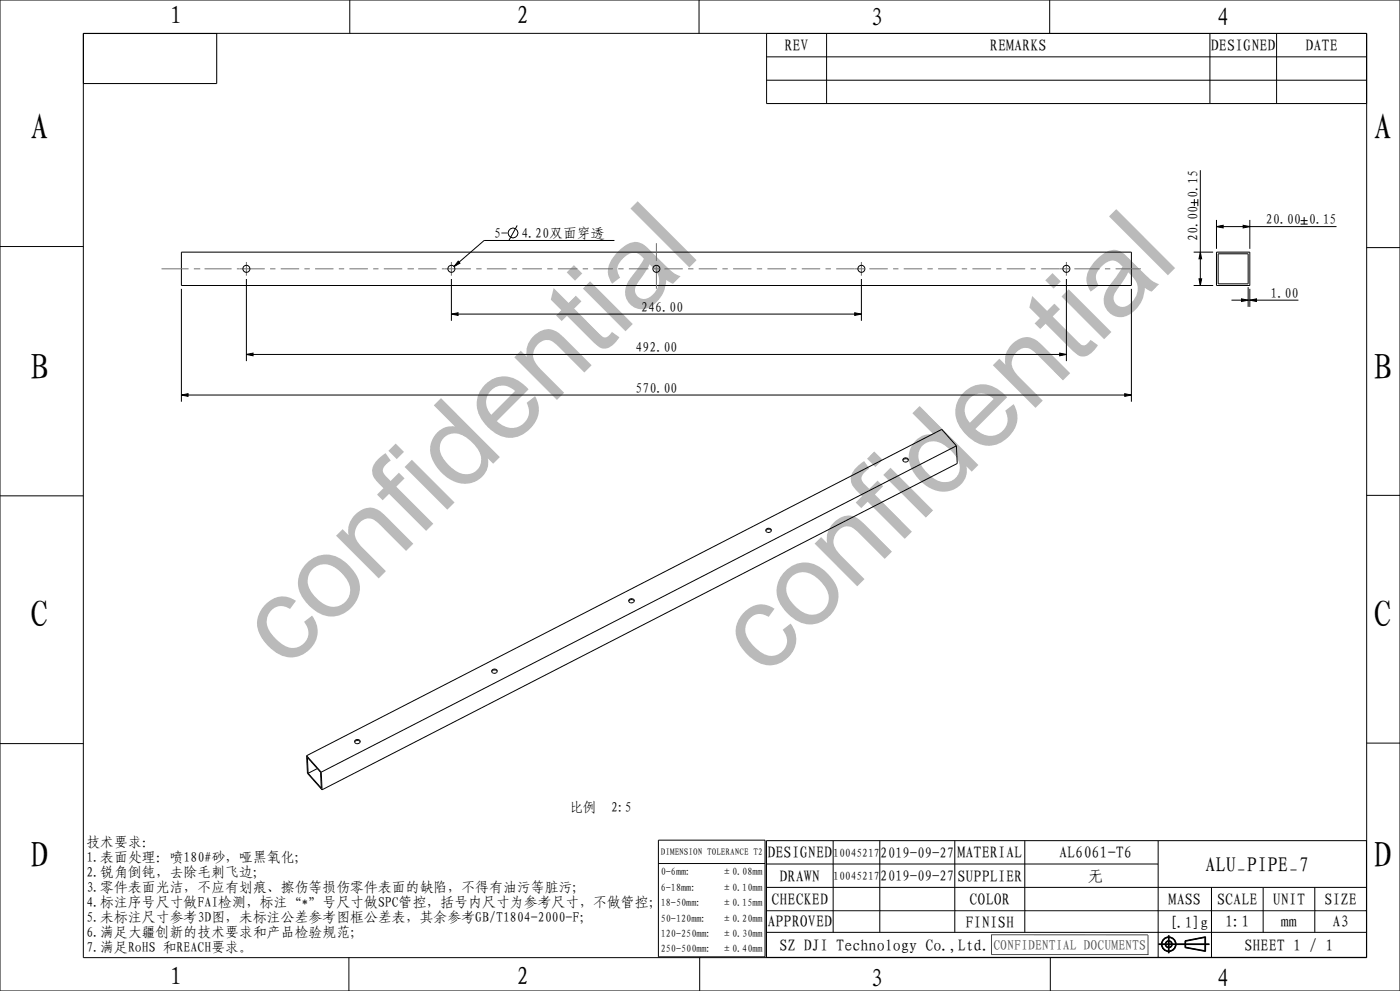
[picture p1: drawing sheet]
<svg xmlns="http://www.w3.org/2000/svg" width="420mm" height="297mm" viewBox="0 0 420 297" stroke-linecap="round" stroke-linejoin="round" font-family="sans-serif">
<g fill="#000">
<path d="M137.5 78.3l.5 .6-1.8 1zM360.1 75.6l.4 2h-.8zM364.9 67.9l2-.4v.8zM372.9 67.5l2 .4-2 .4zM135.4 94.1l2-.4v.8zM256.4 93.7l2 .4-2 .4zM359.7 83.6h.8l-.4 2zM372.4 89.6l2 .4-2 .4zM374.9 90l2-.4v.8zM54.4 118.4l2-.4v.8zM73.9 106.2l2-.4v.8zM317.9 105.8l2 .4-2 .4z"/>
<path d="M337.4 118l2 .4-2 .4z"/>
</g>
<g fill="none" stroke="#000" stroke-width=".3">
<path d="M0 0h420v297h-420zM25 10h385v277h-385zM25 10h40v15h-40zM104.9 0v10M209.7 0v10M230 10h180v21h-180zM230 17h180M248 10v21M314.9 0v10M363 10v21M383 10v21M230 24h180"/>
<path d="M358.3 59.7v2.1M359.3 59.7v2.1M360.1 51v34.6M0 73.9h25M54.4 75.6h285v10h-285zM137.5 78.3l.5 .6-1.8 1zM155.2 67.6l-2.5 4.5M184.3 72.1h-39.1l-9 7.8M357.2 60.7h2.1M358.1 75.6h5.8M360.1 75.6l.4 2h-.8zM364.9 67.9l2-.4v.8z"/>
<path d="M364.9 75.6h10v10h-10zM364.9 65.9v8.7M364.9 67.9h36.1M365.4 76.1h9v9h-9zM372.9 67.5l2 .4-2 .4zM374.9 65.9v8.7M390.2 66.1h2.1M390.2 67.2h2.1M391.2 65.1v2.1M410 74.2h10M54.4 86.6v33.8M73.9 83.6v24.6"/>
<path d="M135.4 94.1l2-.4v.8zM135.4 83.6v12.5M135.4 94.1h123M256.4 93.7l2 .4-2 .4zM258.4 83.6v12.5M319.9 83.6v24.6M339.4 86.6v33.8M358.1 85.6h5.8M359.7 83.6h.8l-.4 2zM369.4 90h20.1M372.4 89.6l2 .4-2 .4zM374.4 86.1v5.9"/>
<path d="M374.9 90l2-.4v.8zM374.9 86.6v5.4M54.4 118.4l2-.4v.8zM54.4 118.4h285M73.9 106.2l2-.4v.8zM73.9 106.2h246M317.9 105.8l2 .4-2 .4zM337.4 118l2 .4-2 .4zM286.9 133.6l-4.4-4.9-190.5 97.8M286.9 133.6l-190.5 97.8M286.9 133.6l.3 5.3-190.6 97.8M0 148.6h25"/>
<path d="M410 148.5h10M0 222.9h25M92 226.5l.2 5.3 4.4 4.9M92 226.5l4.4 4.9M92.2 227l4 4.4 .2 4.8-4-4.4zM95.2 230.3l-2.8 1.5M96.4 231.4l.2 5.3M410 222.7h10M197.5 251.8h32v35h-32zM197.5 258.8h32M229.9 251.9h180v35h-180zM229.9 258.9h117.5"/>
<path d="M249.9 251.9v27.5M263.9 251.9v27.5M286.4 251.9v27.5M307.4 251.9v27.5M347.4 251.9v35M229.9 265.9h180M229.9 272.9h180M229.9 279.4h180M363.4 265.9v21M378.9 265.9v13.5M394.4 265.9v13.5M104.7 287v10"/>
<path d="M209.9 287v10M315.1 287v10M347.6 283.1h15.2M347.6 283h15.2M347.6 282.9h15.2M350.5 280.3v5.4M350.6 280.3v5.4M350.7 280.3v5.4M355.5 281.9l6.2-1.2v4.5l-6.2-1.2zM355.6 282l6-1.2v4.2l-6-1.1zM355.7 282.1l5.8-1.1v3.9l-5.8-1z"/>
<circle cx="153.9" cy="69.8" r="1.47"/>
<circle cx="350.6" cy="283" r="2.21"/>
<circle cx="350.6" cy="283" r="2.11"/>
<circle cx="350.6" cy="283" r="2.01"/>
<circle cx="350.6" cy="283" r="1.08"/>
<circle cx="350.6" cy="283" r=".88"/>
<circle cx="350.6" cy="283" r=".98"/>
</g>
<path d="M297.3 280.1l47.1 .1v5.9M297.5 280.2v5.9M344.5 286.1h-47.1" fill="none" stroke="#4d4d4d" stroke-width=".3"/>
<!-- layer: 02___PRT_ALL_AXES -->
<g fill="none" stroke="#707070" stroke-width=".3">
<path d="M73.9 78.5v4.1M135.4 78.5v4.1M196.9 72.9v5.3M196.9 79.8v6.7M258.4 78.5v4.1M319.9 78.5v4.1M48.5 80.6h8.1M58.2 80.6h1.6M59.8 80.6h.1M61.4 80.6h8.1M71.1 80.6h8.3M81 80.6h1.6"/>
<path d="M84.2 80.6h5.5M91.3 80.6h1.6M94.5 80.6h5.6M101.6 80.6h1.6M104.8 80.6h5.6M112 80.6h1.6M115.1 80.6h5.6M122.3 80.6h1.6M123.9 80.6h.1M125.5 80.6h5.5M132.6 80.6h8.7M142.9 80.6h1.6"/>
<path d="M146.1 80.6h5.8M153.5 80.6h1.6M156.7 80.6h5.9M164.2 80.6h1.6M167.4 80.6h5.8M174.8 80.6h1.6M178 80.6h5.9M185.5 80.6h1.6M188.7 80.6h5.8M196.1 80.6h1.6M199.3 80.6h5.5M206.4 80.6h1.6"/>
<path d="M209.6 80.6h5.5M216.7 80.6h1.6M219.9 80.6h5.5M227 80.6h1.6M230.2 80.6h5.6M237.3 80.6h1.6M240.5 80.6h5.6M247.7 80.6h1.6M250.8 80.6h8.4M260.8 80.6h5.5M267.9 80.6h1.6M271.1 80.6h5.5"/>
<path d="M278.2 80.6h1.6M281.4 80.6h5.5M288.5 80.6h1.6M291.7 80.6h5.6M298.8 80.6h1.6M302 80.6h5.6M309.2 80.6h1.6M312.3 80.6h8.4M322.3 80.6h7.6M331.5 80.6h1.6M334.7 80.6h7.6"/>
</g>
<g fill="none" stroke="#000" stroke-width=".3">
<path d="M272.5 137.9l-.2-.5a.82 .82 0 0 0-1-.2 .82 .82 0 0 0-.4 .8M272.5 137.9l-.3 .4-.5 .2-.5-.1-.3-.4M272.5 137.9l-.3-.3-.5-.1-.8 .5M231.4 159l-.3 .4-.5 .2-.5-.1-.3-.4M231.4 159l-.3-.5a.82 .82 0 0 0-.9-.2 .82 .82 0 0 0-.4 .8M231.4 159l-.3-.3-.6-.1-.7 .5M190.3 180.1l-.3 .4-.5 .2-.5-.1-.4-.4M190.3 180.1l-.3-.5a.82 .82 0 0 0-.9-.2 .82 .82 0 0 0-.5 .8M190.3 180.1l-.4-.3-.5-.1-.8 .5M149.2 201.2l-.3 .4-.5 .2-.6-.1-.3-.4M149.2 201.2l-.3-.5a.82 .82 0 0 0-.9-.2 .82 .82 0 0 0-.5 .8M149.2 201.2l-.4-.3-.5-.1-.8 .5"/>
<path d="M108 222.4l-.2 .3-.5 .2-.6-.1-.3-.4M108 222.4l-.2-.6a.82 .82 0 0 0-.9-.2 .82 .82 0 0 0-.5 .8M108 222.4l-.3-.4-.5-.1-.8 .5"/>
<circle cx="73.9" cy="80.6" r="1.05"/>
<circle cx="135.4" cy="80.6" r="1.05"/>
<circle cx="196.9" cy="80.6" r="1.05"/>
<circle cx="258.4" cy="80.6" r="1.05"/>
<circle cx="319.9" cy="80.6" r="1.05"/>
</g>
<g font-size="34.9" fill="#bababa">
<text x="85.9" y="201" transform="rotate(-45 85.9 201)">confidential</text>
<text x="229.5" y="203.4" transform="rotate(-45 229.5 203.4)">confidential</text>
</g>
<g font-size="11.1">
<text x="9" y="42">A</text>
<text x="412" y="42">A</text>
<text x="9" y="114">B</text>
<text x="412" y="114">B</text>
<text x="9" y="188">C</text>
<text x="412" y="188">C</text>
<text x="9" y="260">D</text>
<text x="412" y="260">D</text>
</g>
<g font-size="7.6">
<text x="51" y="7.2">1</text>
<text x="155" y="7.2">2</text>
<text x="261" y="7.8">3</text>
<text x="365" y="7.8">4</text>
<text x="51" y="295.2">1</text>
<text x="155" y="295.2">2</text>
<text x="261" y="295.8">3</text>
<text x="365" y="295.8">4</text>
</g>
<text font-size="6.3" x="361.5" y="261.2">ALU_PIPE_7</text>
<g font-size="4.9">
<text x="235.3" y="15.3">REV</text>
<text x="297" y="15.3">REMARKS</text>
<text x="363.3" y="15.3">DESIGNED</text>
<text x="391.6" y="15.3">DATE</text>
<text x="230.2" y="257.2">DESIGNED</text>
<text x="287.2" y="257.2">MATERIAL</text>
<text x="317.7" y="257.2">AL6061-T6</text>
<text x="233.9" y="264.2">DRAWN</text>
<text x="287.2" y="264.2">SUPPLIER</text>
<text x="326.2" y="264.2">无</text>
<text x="231.4" y="271.2">CHECKED</text>
<text x="290.9" y="271.2">COLOR</text>
<text x="350.6" y="271.2">MASS</text>
<text x="365.1" y="271.2">SCALE</text>
<text x="381.8" y="271.2">UNIT</text>
<text x="397.3" y="271.2">SIZE</text>
<text x="230.2" y="277.9">APPROVED</text>
<text x="289.7" y="278.2">FINISH</text>
<text x="367.5" y="277.9">1:1</text>
<text x="384.3" y="277.9">mm</text>
<text x="399.8" y="277.9">A3</text>
<text x="233.9" y="284.9">SZ DJI Technology Co.,Ltd.</text>
<text x="373.3" y="284.9">SHEET 1 / 1</text>
</g>
<text font-size="4.7" x="350.7" y="278.1">[.1]g</text>
<g font-size="4.4">
<text x="264.1" y="257">2019-09-27</text>
<text x="264.1" y="264">2019-09-27</text>
</g>
<g font-size="4.2">
<text x="359.3" y="59.3" transform="rotate(-90 359.3 59.3)">0.15</text>
<text x="148.2" y="71.3">5-</text>
<text x="156.4" y="71.3">4.20双面穿透</text>
<text x="379.8" y="67.2">20.00</text>
<text x="392.6" y="67.2">0.15</text>
<text x="359.3" y="72.2" transform="rotate(-90 359.3 72.2)">20.00</text>
<text x="381.2" y="89.2">1.00</text>
<text x="192.4" y="93.4">246.00</text>
<text x="190.7" y="105.5">492.00</text>
<text x="190.7" y="117.6">570.00</text>
<text x="170.8" y="243.3">比例</text>
<text x="183.3" y="243.3">2:5</text>
<text x="25.9" y="253.7">技术要求：</text>
<text x="25.9" y="258.2">1.表面处理：喷180#砂，哑黑氧化;</text>
<text x="25.9" y="262.7">2.锐角倒钝，去除毛刺飞边;</text>
<text x="25.9" y="267.2">3.零件表面光洁，不应有划痕、擦伤等损伤零件表面的缺陷，不得有油污等脏污;</text>
<text x="25.9" y="271.7">4.标注序号尺寸做FAI检测，标注“*”号尺寸做SPC管控，括号内尺寸为参考尺寸，不做管控；</text>
<text x="25.9" y="276.2">5.未标注尺寸参考3D图，未标注公差参考图框公差表，其余参考GB/T1804-2000-F；</text>
<text x="25.9" y="280.7">6.满足大疆创新的技术要求和产品检验规范；</text>
<text x="25.9" y="285.2">7.满足RoHS 和REACH要求。</text>
</g>
<text font-size="4.2" fill="#4d4d4d" x="298" y="284.6">CONFIDENTIAL DOCUMENTS</text>
<g font-size="3.5">
<text x="250" y="256.7">10045217</text>
<text x="250" y="263.7">10045217</text>
</g>
<g font-size="3.1">
<text x="198.2" y="262.3">0-6mm:</text>
<text x="216.6" y="262.3">±0.08mm</text>
<text x="198.2" y="267">6-18mm:</text>
<text x="216.6" y="267">±0.10mm</text>
<text x="198.2" y="271.6">18-50mm:</text>
<text x="216.6" y="271.6">±0.15mm</text>
<text x="198.2" y="276.2">50-120mm:</text>
<text x="198.2" y="280.8">120-250mm:</text>
<text x="216.6" y="276.2">±0.20mm</text>
<text x="216.6" y="280.8">±0.30mm</text>
<text x="198.2" y="285.4">250-500mm:</text>
<text x="216.6" y="285.4">±0.40mm</text>
</g>
<text font-size="2.8" x="198.2" y="256.3">DIMENSION TOLERANCE T2</text>
</svg>
